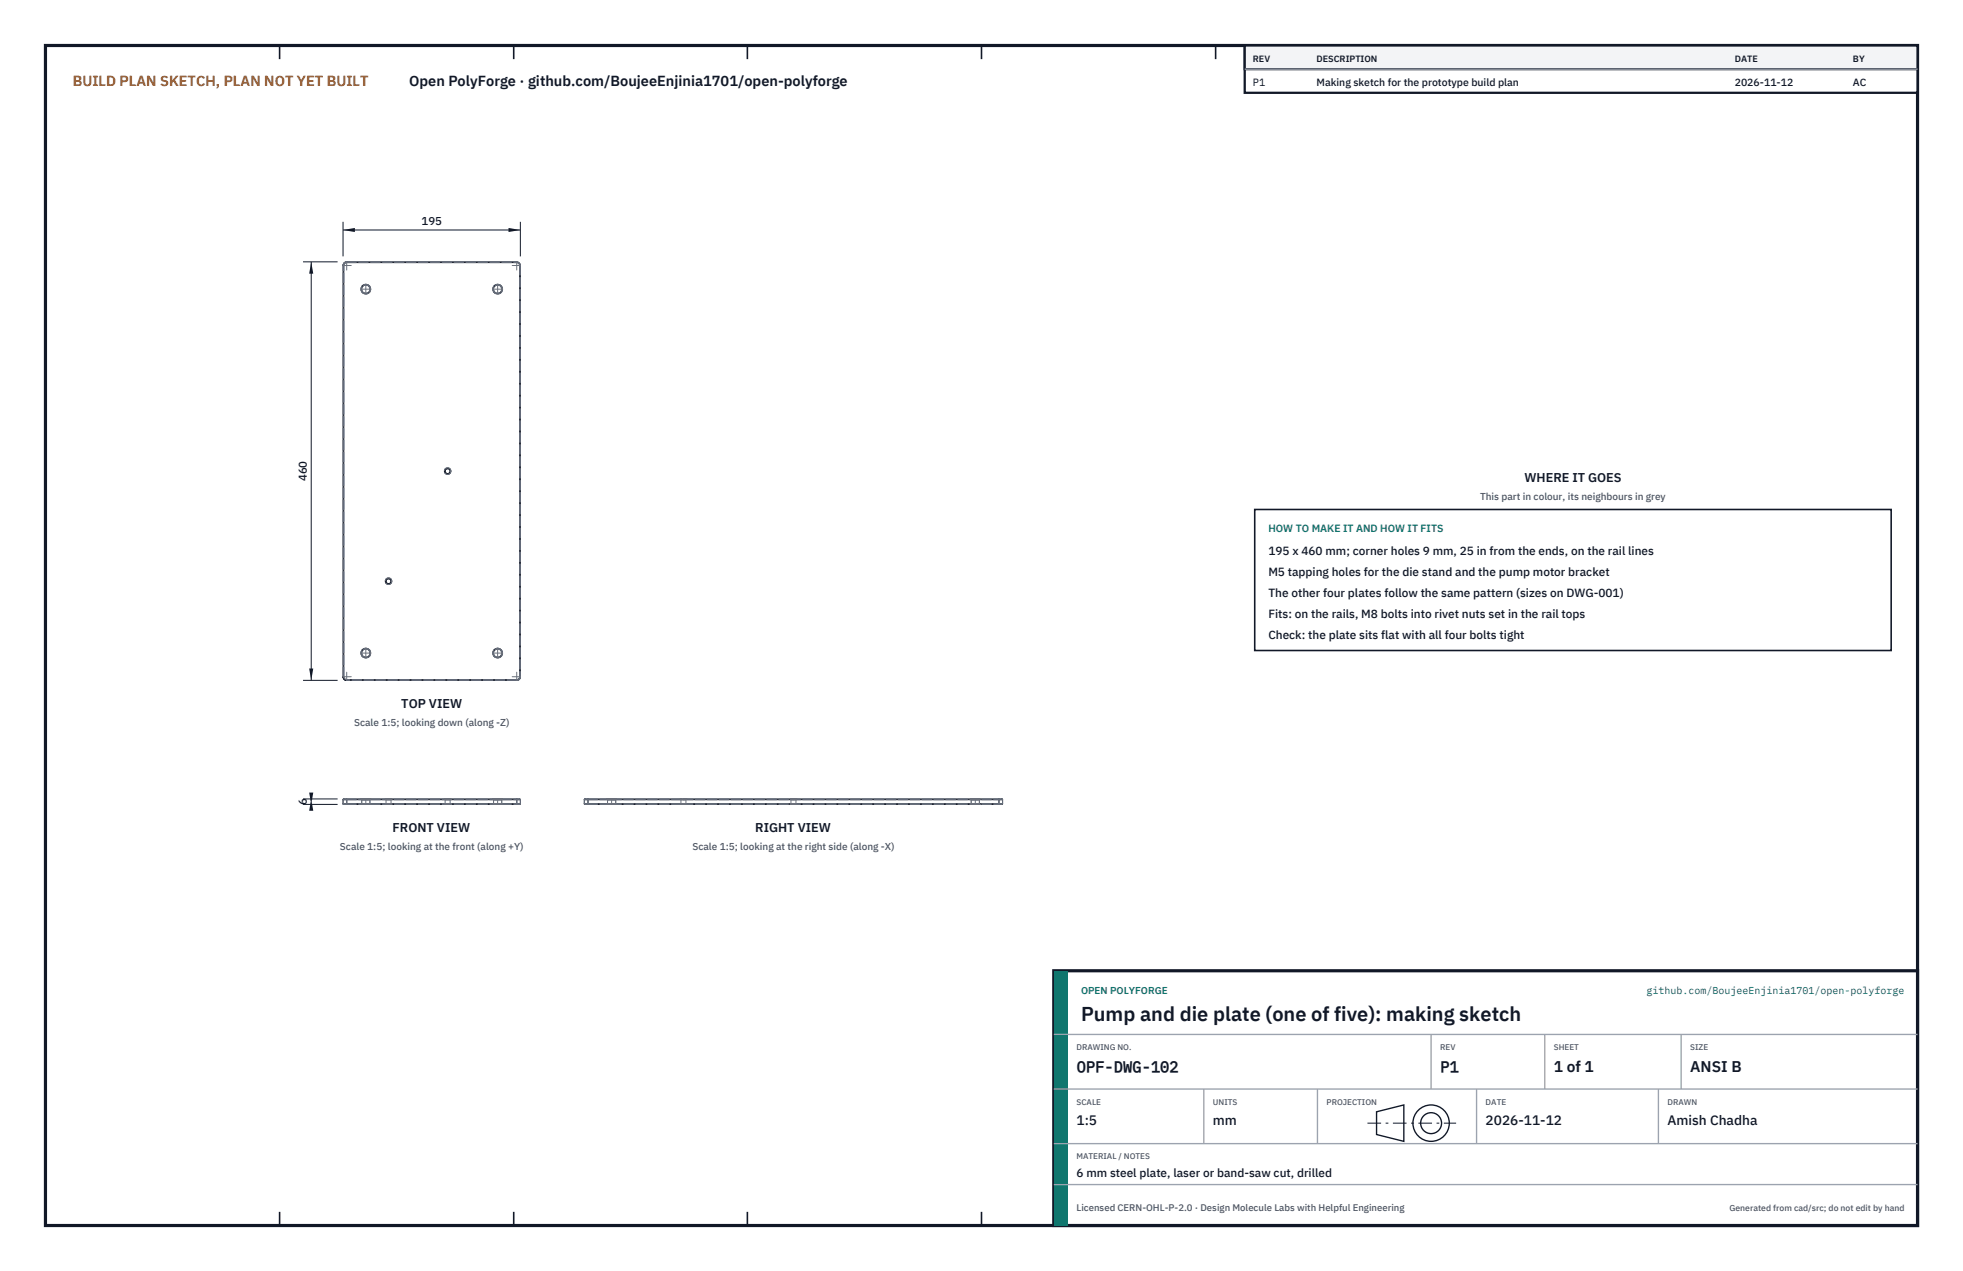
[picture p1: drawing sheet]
<svg xmlns="http://www.w3.org/2000/svg" width="432mm" height="279mm" viewBox="0 0 432 279" stroke-linecap="round" stroke-linejoin="round" font-family="sans-serif">
<path d="M10 10h411.8v259.4h-411.8z" fill="none" stroke="#111827" stroke-width=".7" stroke-linecap="butt"/>
<g fill="none" stroke="#111827" stroke-width=".35">
<path d="M61.5 10v3M113 10v3M164.4 10v3M215.9 10v3M267.4 10v3M318.9 10v3M370.3 10v3M61.5 266.4v3M113 266.4v3M164.4 266.4v3M215.9 266.4v3M267.4 266.4v3"/>
<path d="M318.9 266.4v3M370.3 266.4v3"/>
</g>
<g fill="none" stroke="#111727" stroke-width=".22">
<path d="M75.5 58.4h.1M75.5 58.4v90.4M75.6 58.4v90.4M76.3 57.6l-.6 .2-.2 .6M76.3 57.7a.64 .64 0 0 0-.7 .7M76.3 57.6v.1M76.3 57.6h37.4M76.3 57.7h37.4M113.7 57.6a.8 .8 0 0 1 .8 .8M113.7 57.7a.64 .64 0 0 1 .6 .7M113.7 57.6v.1M114.3 58.4h.2"/>
<path d="M114.3 58.4v90.4M114.5 58.4v90.4M75.5 148.8a.8 .8 0 0 0 .8 .8M75.5 148.8h.1M75.6 148.8a.64 .64 0 0 0 .7 .6M76.3 149.4v.2M76.3 149.6h37.4M76.3 149.4h37.4M113.7 149.4v.2M114.3 148.8a.64 .64 0 0 1-.6 .6M114.3 148.8h.2M114.5 148.8l-.3 .5-.5 .3"/>
<path d="M75.5 176.7l.1 .1h38.1M75.5 175.8v.9M75.5 176.7h38.2M75.5 175.8h38.2M76.3 175.6v1.2M113.7 175.6h-38.1l-.1 .2M113.7 175.6h.6l.2 .2M113.7 176.7v.1M113.7 175.6v.2M113.7 176.7h.8M113.7 175.8h.8M113.7 175.8v.9"/>
<path d="M114.5 176.7l-.2 .1h-.6M114.5 175.8v.9M128.5 176.7l.2 .1h91M128.5 176.7h91.2M128.5 175.8h91.2M128.5 175.8v.9M129.3 175.6v1.2M219.7 175.6h.7l.1 .2M219.7 175.6h-91l-.2 .2M219.7 176.7h.8M219.7 176.7v.1M219.7 175.8h.8"/>
<path d="M219.7 175.6v.2M219.7 175.8v.9M220.5 176.7l-.1 .1h-.7M220.5 175.8v.9"/>
<circle cx="80.5" cy="63.6" r="1.07"/>
<circle cx="80.5" cy="63.6" r=".91"/>
<circle cx="109.5" cy="63.6" r="1.07"/>
<circle cx="109.5" cy="63.6" r=".91"/>
<circle cx="98.5" cy="103.6" r=".72"/>
<circle cx="98.5" cy="103.6" r=".55"/>
<circle cx="85.5" cy="127.8" r=".72"/>
<circle cx="85.5" cy="127.8" r=".55"/>
<circle cx="80.5" cy="143.6" r="1.07"/>
<circle cx="80.5" cy="143.6" r=".91"/>
<circle cx="109.5" cy="143.6" r="1.07"/>
<circle cx="109.5" cy="143.6" r=".91"/>
</g>
<g fill="none" stroke="#6a7180" stroke-width=".22" stroke-dasharray="2.1 .5">
<path d="M75.5 58.4l.2-.6 .6-.2M75.5 58.4h.1M75.6 58.4a.64 .64 0 0 1 .7-.7M76.3 57.6h37.4M76.3 57.7h37.4M76.3 57.6v.1M113.7 57.6a.8 .8 0 0 1 .8 .8M113.7 57.7a.64 .64 0 0 1 .6 .7M113.7 57.6v.1M114.3 58.4v90.4M114.5 58.4v90.4M114.5 58.4h-.2"/>
<path d="M75.5 148.8v-90.4M75.5 148.8h.1M75.6 148.8v-90.4M76.3 149.6v-.2M76.3 149.4a.64 .64 0 0 1-.7-.6M113.7 149.6h-37.4M113.7 149.4h-37.4M113.7 149.6v-.2M114.3 148.8a.64 .64 0 0 1-.6 .6M114.5 148.8l-.3 .5-.5 .3M114.5 148.8h-.2M75.5 176.7v-.9"/>
<path d="M75.5 176.7l.1 .1M75.5 175.8l.1-.2M75.5 176.7h.8M75.5 175.8h.8M75.6 176.8h.7M75.6 175.6h.7M76.3 176.8h37.4M76.3 175.6h37.4M76.3 176.7v-.9M76.3 176.7v.1M76.3 175.8v-.2M76.3 176.7h37.4"/>
<path d="M76.3 175.8h37.4M79.4 176.8h2.1M79.4 175.6h2.1M79.6 176.7l-.2 .1M79.6 175.8l-.2-.2M79.6 175.8v.9M79.6 176.7h1.8M79.6 175.8h1.8M81.4 176.7l.1 .1M81.4 175.8l.1-.2M81.4 176.7v-.9M81.4 176.7h-1.8"/>
<path d="M81.4 175.8h-1.8M81.5 176.8h-2.1M81.5 175.6h-2.1M84.8 176.8h1.4M84.8 175.6h1.4M84.9 176.7l-.1 .1M84.9 175.8l-.1-.2M84.9 175.8v.9M84.9 176.7h1.1M84.9 175.8h1.1M86 176.7l.2 .1M86 175.8l.2-.2"/>
<path d="M86 176.7v-.9M86 176.7h-1.1M86 175.8h-1.1M86.2 176.8h-1.4M86.2 175.6h-1.4M97.8 176.8h1.4M97.8 175.6h1.4M97.9 176.7l-.1 .1M97.9 175.8l-.1-.2M97.9 175.8v.9M97.9 176.7h1.1M97.9 175.8h1.1"/>
<path d="M99 176.7l.2 .1M99 175.8l.2-.2M99 176.7v-.9M99 176.7h-1.1M99 175.8h-1.1M99.2 176.8h-1.4M99.2 175.6h-1.4M108.4 176.8h2.1M108.4 175.6h2.1M108.6 176.7l-.2 .1M108.6 175.8l-.2-.2M108.6 175.8v.9"/>
<path d="M108.6 176.7h1.8M108.6 175.8h1.8M110.4 176.7l.1 .1M110.4 175.8l.1-.2M110.4 176.7v-.9M110.4 176.7h-1.8M110.4 175.8h-1.8M110.5 176.8h-2.1M110.5 175.6h-2.1M113.7 176.8h.6M113.7 175.6h.6M113.7 176.7v-.9"/>
<path d="M113.7 176.7v.1M113.7 176.7h.8M113.7 175.8v-.2M113.7 175.8h.8M114.5 176.7l-.2 .1M114.5 175.8l-.2-.2M114.5 176.7v-.9M128.5 176.7v-.9M128.5 176.7l.2 .1M128.5 175.8l.2-.2M128.5 176.7h.8M128.5 175.8h.8"/>
<path d="M128.7 176.8h.6M128.7 175.6h.6M129.3 176.8h90.4M129.3 175.6h90.4M129.3 176.7v-.9M129.3 176.7h90.4M129.3 175.8h90.4M129.3 176.7v.1M129.3 175.8v-.2M133.5 176.8h1M133.5 175.6h1M133.6 176.7l-.1 .1"/>
<path d="M133.6 175.8l-.1-.2M133.6 175.8v.9M133.6 176.7h.9M133.6 175.8h.9M134.5 176.8h1.1M134.5 175.6h1.1M134.5 176.7h.9M134.5 175.8h.9M135.4 176.7l.2 .1M135.4 175.8l.2-.2M135.4 175.8v.9M135.4 176.7h-1.8"/>
<path d="M135.4 175.8h-1.8M135.6 176.8h-2.1M135.6 175.6h-2.1M149.6 176.8h.7M149.6 175.6h.7M149.8 176.7l-.2 .1M149.8 175.8l-.2-.2M149.8 175.8v.9M149.8 176.7h.5M149.8 175.8h.5M150.3 176.8h.7M150.3 175.6h.7"/>
<path d="M150.3 176.7h.6M150.3 175.8h.6M150.9 176.7l.1 .1M150.9 175.8l.1-.2M150.9 175.8v.9M150.9 176.7h-1.1M150.9 175.8h-1.1M151 176.8h-1.4M151 175.6h-1.4M173.8 176.8h.7M173.8 175.6h.7M174 176.7l-.2 .1"/>
<path d="M174 175.8l-.2-.2M174 175.8v.9M174 176.7h.5M174 175.8h.5M174.5 176.8h.7M174.5 175.6h.7M174.5 176.7h.6M174.5 175.8h.6M175.1 176.7l.1 .1M175.1 175.8l.1-.2M175.1 175.8v.9M175.1 176.7h-1.1"/>
<path d="M175.1 175.8h-1.1M175.2 176.8h-1.4M175.2 175.6h-1.4M213.5 176.8h1M213.5 175.6h1M213.6 176.7l-.1 .1M213.6 175.8l-.1-.2M213.6 175.8v.9M213.6 176.7h.9M213.6 175.8h.9M214.5 176.8h1.1M214.5 175.6h1.1"/>
<path d="M214.5 176.7h.9M214.5 175.8h.9M215.4 176.7l.2 .1M215.4 175.8l.2-.2M215.4 175.8v.9M215.4 176.7h-1.8M215.4 175.8h-1.8M215.6 176.8h-2.1M215.6 175.6h-2.1M219.7 176.8h.7M219.7 175.6h.7M219.7 176.7v-.9"/>
<path d="M219.7 176.7v.1M219.7 175.8v-.2M219.7 176.7h.8M219.7 175.8h.8M220.5 176.7v-.9M220.5 176.7l-.1 .1M220.5 175.8l-.1-.2"/>
<circle cx="80.5" cy="63.6" r="1.07"/>
<circle cx="80.5" cy="63.6" r=".91"/>
<circle cx="109.5" cy="63.6" r="1.07"/>
<circle cx="109.5" cy="63.6" r=".91"/>
<circle cx="98.5" cy="103.6" r=".72"/>
<circle cx="85.5" cy="127.8" r=".72"/>
<circle cx="80.5" cy="143.6" r="1.07"/>
<circle cx="80.5" cy="143.6" r=".91"/>
<circle cx="109.5" cy="143.6" r="1.07"/>
<circle cx="109.5" cy="143.6" r=".91"/>
</g>
<g fill="none" stroke="#6a7180" stroke-width=".22" stroke-dasharray="4.2 .5 0 .5">
<path d="M75.5 58.4h1.8M76.3 59.4v-1.8M112.7 58.4h1.8M113.7 59.4v-1.8M79.3 63.6h2.3M80.5 64.7v-2.3M108.3 63.6h2.3M109.5 64.7v-2.3M75.5 148.8h1.8M76.3 149.6v-1.8M79.3 143.6h2.3M80.5 144.7v-2.3"/>
<path d="M108.3 143.6h2.3M109.5 144.7v-2.3M112.7 148.8h1.8M113.7 149.6v-1.8M76.3 175.6v1.2M80.5 175.6v1.2M109.5 175.6v1.2M113.7 175.6v1.2M129.3 175.6v1.2M134.5 175.6v1.2M214.5 175.6v1.2M219.7 175.6v1.2"/>
</g>
<path d="M75.5 48.8v7.6M75.5 50.6h39M114.5 48.8v7.6" fill="none" stroke="#111827" stroke-width=".22"/>
<path d="M75.5 50.6l2.6-.5v.9zM111.9 50.1v.9l2.6-.4z" fill="#111827"/>
<path d="M66.7 57.6h7.6M68.5 57.6v92M66.7 149.6h7.6" fill="none" stroke="#111827" stroke-width=".22"/>
<path d="M68.5 57.6l-.5 2.6h.9zM68 147h.9l-.4 2.6z" fill="#111827"/>
<path d="M66.7 175.6h7.6M66.7 176.8h7.6M68.5 175.6v1.2" fill="none" stroke="#111827" stroke-width=".22"/>
<path d="M68.5 175.6l-.5 2.6h.9zM68 174.2h.9l-.4 2.6z" fill="#111827"/>
<path d="M276 112h140v31h-140z" fill="#fff" stroke="#111827" stroke-width=".35"/>
<path d="M273.8 10h148v10.4h-148z" fill="#fff" stroke="#111827" stroke-width=".5"/>
<path d="M273.8 10h148v5.2h-148z" fill="#f3f4f6" stroke="#111827" stroke-width=".5"/>
<path d="M273.8 15.2h148" fill="none" stroke="#9ca3af" stroke-width=".3"/>
<path d="M231.8 213.4h190v56h-190z" fill="#fff" stroke="#111827" stroke-width=".7" stroke-linecap="butt"/>
<path d="M231.8 213.4h3v56h-3z" fill="#0f766e"/>
<path d="M231.8 227.4h190M231.8 239.4h190M264.8 239.4v12M289.8 239.4v12M314.8 227.4v12M324.8 239.4v12M339.8 227.4v12M364.8 239.4v12M369.8 227.4v12M231.8 251.4h190M231.8 260.4h190" fill="none" stroke="#9ca3af" stroke-width=".3"/>
<g fill="none" stroke="#111827" stroke-width=".3">
<path d="M302.8 244.4l6-1.5v8l-6-1.5z"/>
<circle cx="314.8" cy="246.9" r="4"/>
<circle cx="314.8" cy="246.9" r="2.3"/>
</g>
<path d="M300.8 246.9h19.5" fill="none" stroke="#111827" stroke-width=".22" stroke-dasharray="3 1 .6 1" stroke-linecap="butt"/>
<text font-size="4.4" fill="#111827" x="237.8" y="224.4">Pump and die plate (one of five): making sketch</text>
<g font-size="3.4" fill="#111827">
<text x="236.8" y="235.6">OPF-DWG-102</text>
<text x="316.8" y="235.6">P1</text>
<text x="341.8" y="235.6">1 of 1</text>
<text x="371.8" y="235.6">ANSI B</text>
</g>
<text font-size="3.2" fill="#b45309" x="16" y="19">BUILD PLAN SKETCH, PLAN NOT YET BUILT</text>
<text font-size="3.2" fill="#111827" x="90" y="19">Open PolyForge · github.com/BoujeeEnjinia1701/open-polyforge</text>
<g font-size="3" fill="#111827">
<text x="236.8" y="247.2">1:5</text>
<text x="266.8" y="247.2">mm</text>
<text x="326.8" y="247.2">2026-11-12</text>
<text x="366.8" y="247.2">Amish Chadha</text>
</g>
<g font-size="2.8" fill="#111827">
<text x="335.3" y="106">WHERE IT GOES</text>
<text x="88.3" y="155.6">TOP VIEW</text>
<text x="86.3" y="182.9">FRONT VIEW</text>
<text x="166.1" y="182.9">RIGHT VIEW</text>
</g>
<g font-size="2.6" fill="#111827">
<text x="279" y="122">195 x 460 mm; corner holes 9 mm, 25 in from the ends, on the rail lines</text>
<text x="279" y="126.6">M5 tapping holes for the die stand and the pump motor bracket</text>
<text x="279" y="131.2">The other four plates follow the same pattern (sizes on DWG-001)</text>
<text x="279" y="135.8">Fits: on the rails, M8 bolts into rivet nuts set in the rail tops</text>
<text x="279" y="140.4">Check: the plate sits flat with all four bolts tight</text>
<text x="236.8" y="258.8">6 mm steel plate, laser or band-saw cut, drilled</text>
</g>
<g font-size="2.5" fill="#111827">
<text x="92.7" y="49.6">195</text>
<text x="67.5" y="105.8" transform="rotate(-90 67.5 105.8)">460</text>
<text x="67.5" y="177" transform="rotate(-90 67.5 177)">6</text>
</g>
<g font-size="2.3" fill="#111827">
<text x="275.6" y="18.8">P1</text>
<text x="289.6" y="18.8">Making sketch for the prototype build plan</text>
<text x="381.6" y="18.8">2026-11-12</text>
<text x="407.6" y="18.8">AC</text>
</g>
<text font-size="2.3" fill="#0f766e" x="279" y="117">HOW TO MAKE IT AND HOW IT FITS</text>
<g font-size="2.2" fill="#4b5563">
<text x="325.6" y="110">This part in colour, its neighbours in grey</text>
<text x="77.9" y="159.6">Scale 1:5; looking down (along -Z)</text>
<text x="74.8" y="186.9">Scale 1:5; looking at the front (along +Y)</text>
<text x="152.3" y="186.9">Scale 1:5; looking at the right side (along -X)</text>
</g>
<g font-size="2.2" fill="#0f766e">
<text x="237.8" y="218.4">OPEN POLYFORGE</text>
<text x="362.2" y="218.4">github.com/BoujeeEnjinia1701/open-polyforge</text>
</g>
<text font-size="2.1" fill="#4b5563" x="236.8" y="266.2">Licensed CERN-OHL-P-2.0 · Design Molecule Labs with Helpful Engineering</text>
<g font-size="2" fill="#111827">
<text x="275.6" y="13.6">REV</text>
<text x="289.6" y="13.6">DESCRIPTION</text>
<text x="381.6" y="13.6">DATE</text>
<text x="407.6" y="13.6">BY</text>
</g>
<text font-size="1.9" fill="#4b5563" x="380.4" y="266.2">Generated from cad/src; do not edit by hand</text>
<g font-size="1.8" fill="#4b5563">
<text x="236.8" y="230.8">DRAWING NO.</text>
<text x="316.8" y="230.8">REV</text>
<text x="341.8" y="230.8">SHEET</text>
<text x="371.8" y="230.8">SIZE</text>
<text x="236.8" y="242.8">SCALE</text>
<text x="266.8" y="242.8">UNITS</text>
<text x="291.8" y="242.8">PROJECTION</text>
<text x="326.8" y="242.8">DATE</text>
<text x="366.8" y="242.8">DRAWN</text>
<text x="236.8" y="254.8">MATERIAL / NOTES</text>
</g>
</svg>
